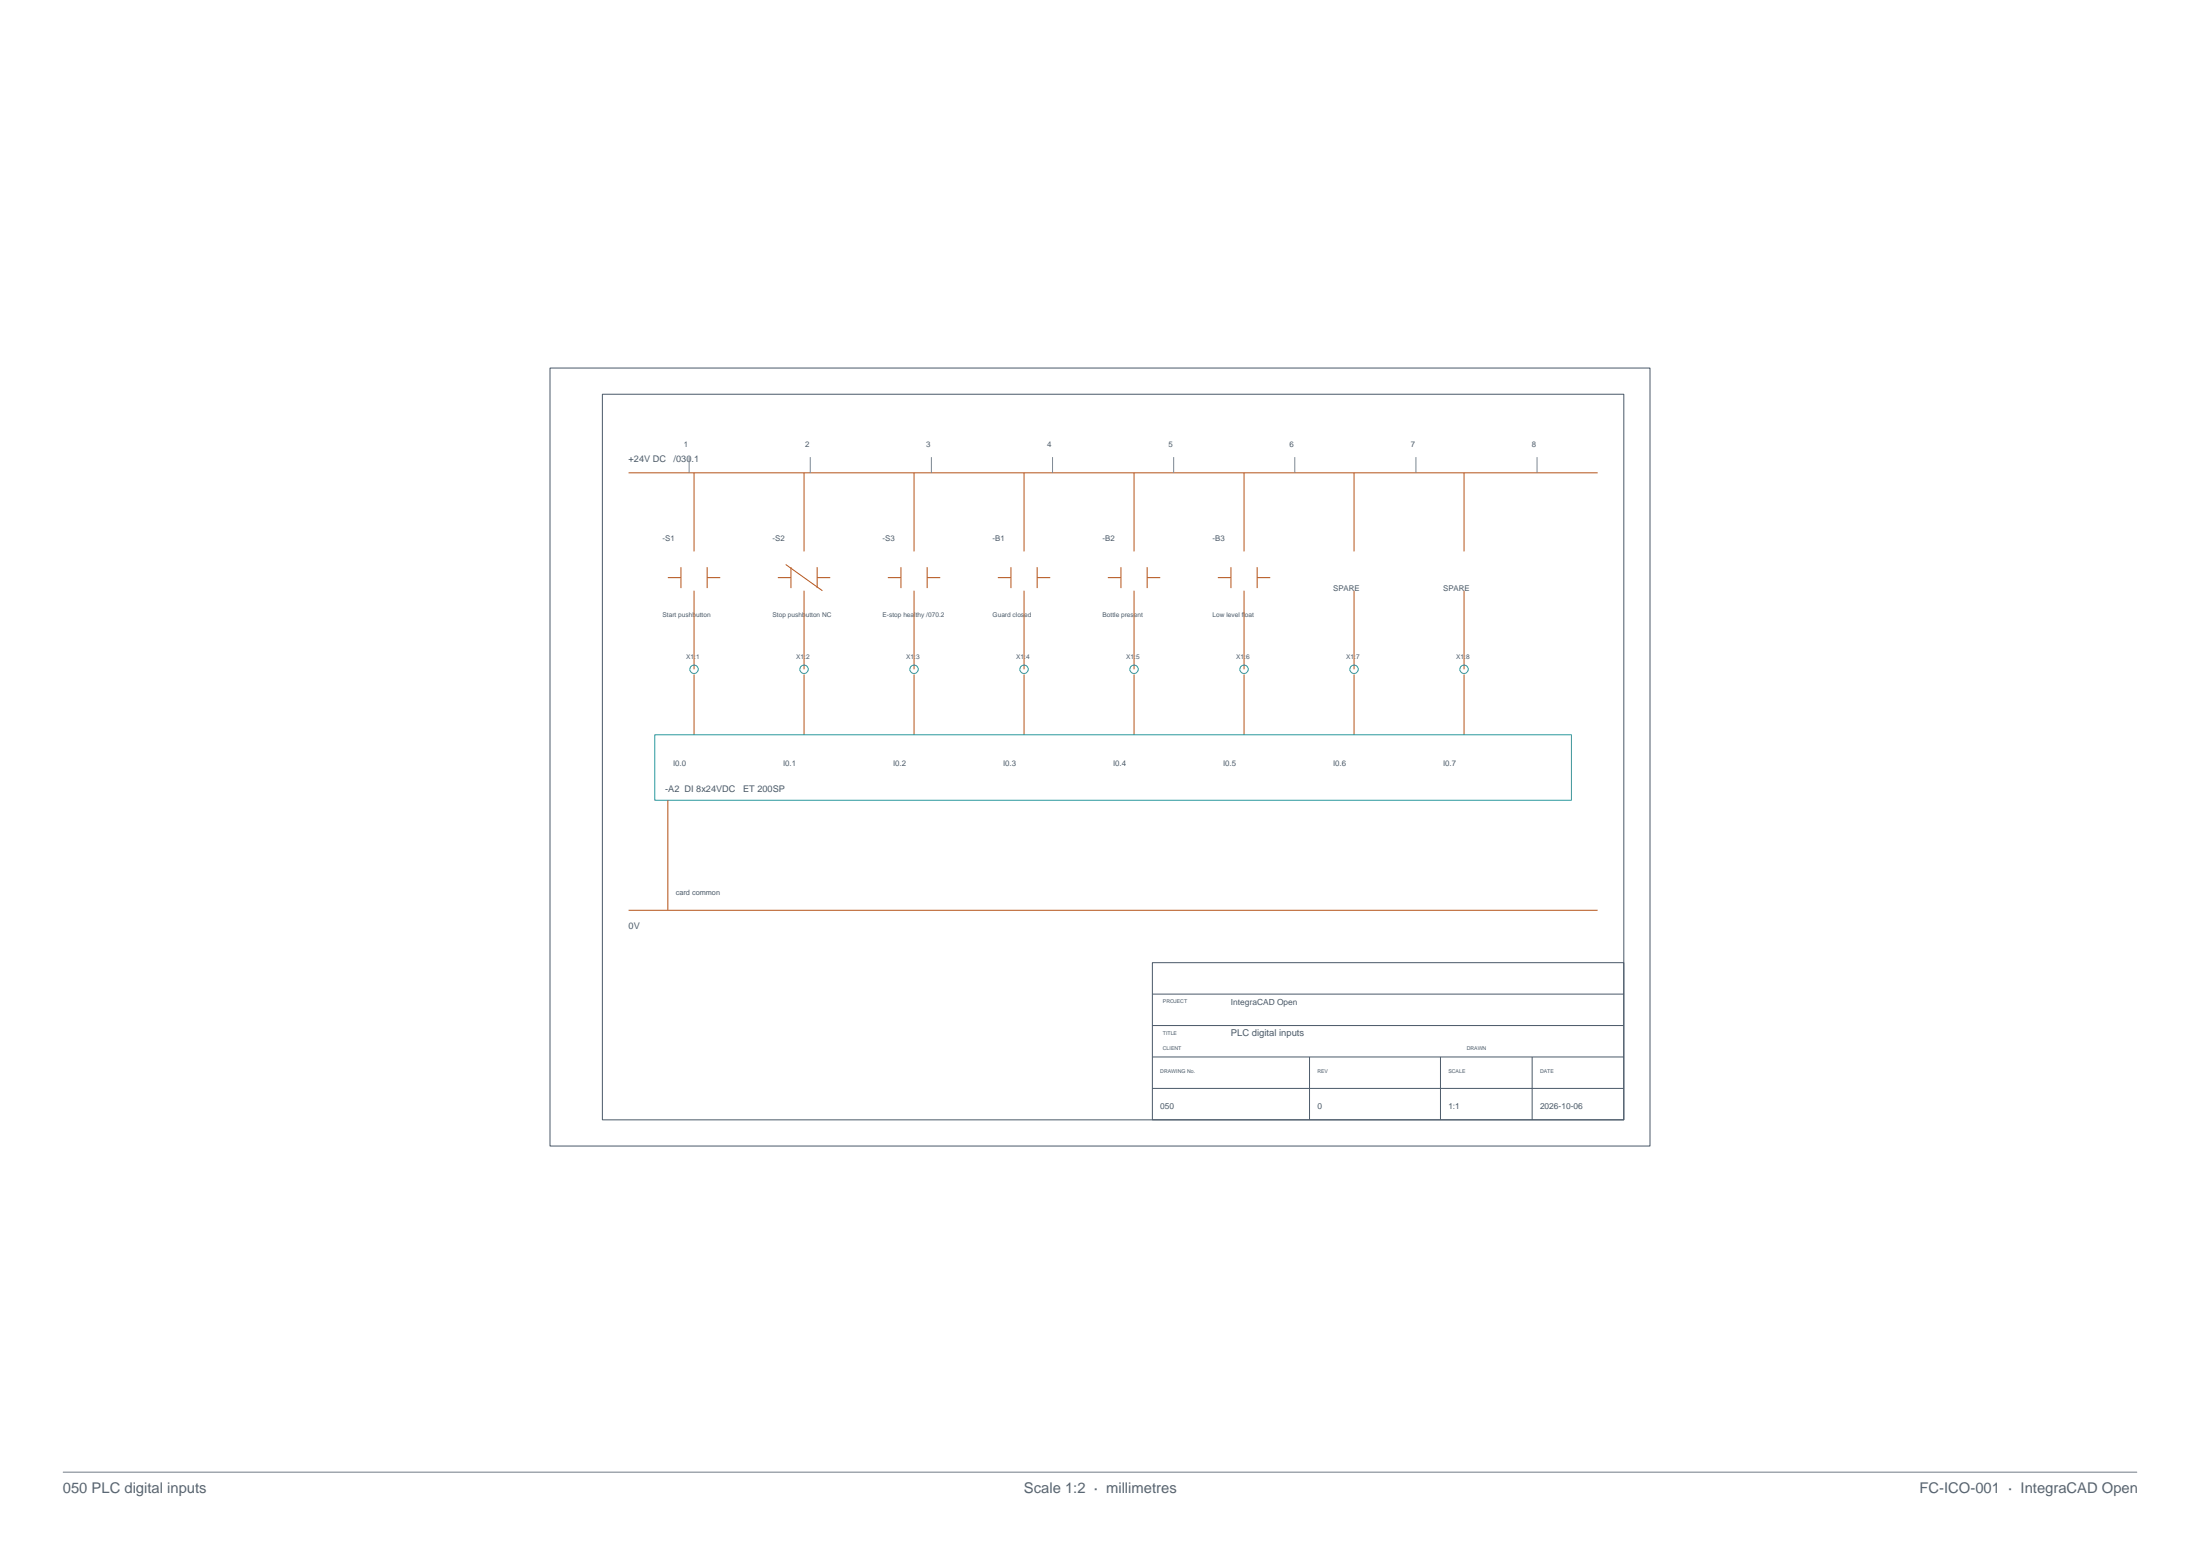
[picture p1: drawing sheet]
<svg xmlns="http://www.w3.org/2000/svg" width="420mm" height="297mm" viewBox="0 0 420 297" stroke-linecap="round" stroke-linejoin="round" font-family="sans-serif">
<path d="M105 70.2h210v148.5h-210zM115 75.2h195v138.5h-195zM220 183.8h90v30h-90zM220 195.8h90M220 189.8h90M220 207.8h90M220 201.8h90M250 201.8v12M275 201.8v12M292.5 201.8v12" fill="none" stroke="#4a5969" stroke-width=".19"/>
<g fill="none" stroke="#b5541a" stroke-width=".19">
<path d="M120 90.3h185M132.5 90.3v14.9M153.5 90.3v14.9M174.5 90.3v14.9M195.5 90.3v14.9M216.5 90.3v14.9M237.5 90.3v14.9M258.5 90.3v14.9M279.5 90.3v14.9M127.5 110.3h2.5M130 108.3v3.9M132.5 112.8v14.9"/>
<path d="M135 110.3h2.5M135 108.3v3.9M148.5 110.3h2.5M150 107.8l7 5M151 108.3v3.9M153.5 112.8v14.9M156 110.3h2.5M156 108.3v3.9M169.5 110.3h2.5M172 108.3v3.9M174.5 112.8v14.9M177 110.3h2.5"/>
<path d="M177 108.3v3.9M190.5 110.3h2.5M193 108.3v3.9M195.5 112.8v14.9M198 110.3h2.5M198 108.3v3.9M211.5 110.3h2.5M214 108.3v3.9M216.5 112.8v14.9M219 110.3h2.5M219 108.3v3.9M232.5 110.3h2.5"/>
<path d="M235 108.3v3.9M237.5 112.8v14.9M240 110.3h2.5M240 108.3v3.9M258.5 112.8v14.9M279.5 112.8v14.9M132.5 128.8v11.4M153.5 128.8v11.4M174.5 128.8v11.4M195.5 128.8v11.4M216.5 128.8v11.4M237.5 128.8v11.4"/>
<path d="M258.5 128.8v11.4M279.5 128.8v11.4M127.5 152.8v20.9M120 173.7h185"/>
</g>
<path d="M131.6 87.2v3.1M154.7 87.2v3.1M177.8 87.2v3.1M200.9 87.2v3.1M224.1 87.2v3.1M247.2 87.2v3.1M270.3 87.2v3.1M293.4 87.2v3.1" fill="none" stroke="#7a8794" stroke-width=".19"/>
<g fill="none" stroke="#2b999e" stroke-width=".19">
<path d="M125 140.2h175v12.6h-175z"/>
<circle cx="132.5" cy="127.7" r=".8"/>
<circle cx="153.5" cy="127.7" r=".8"/>
<circle cx="174.5" cy="127.7" r=".8"/>
<circle cx="195.5" cy="127.7" r=".8"/>
<circle cx="216.5" cy="127.7" r=".8"/>
<circle cx="237.5" cy="127.7" r=".8"/>
<circle cx="258.5" cy="127.7" r=".8"/>
<circle cx="279.5" cy="127.7" r=".8"/>
</g>
<path d="M12 281h396" fill="none" stroke="#78828c" stroke-width=".2"/>
<g font-size="2.8" fill="#5a646e">
<text x="12" y="285">050 PLC digital inputs</text>
<text x="195.5" y="285">Scale 1:2 · millimetres</text>
<text x="366.5" y="285">FC-ICO-001 · IntegraCAD Open</text>
</g>
<text font-size="1.8" fill="#4a5a68" x="235" y="197.7">PLC digital inputs</text>
<g font-size="1.7" fill="#4a5a68">
<text x="120" y="88.2">+24V DC</text>
<text x="128.6" y="88.2">/030.1</text>
<text x="127" y="151.3">-A2 DI 8x24VDC</text>
<text x="141.9" y="151.3">ET 200SP</text>
<text x="120" y="177.3">0V</text>
</g>
<g font-size="1.6" fill="#4a5a68">
<text x="235" y="191.7">IntegraCAD Open</text>
<text x="221.5" y="211.8">050</text>
<text x="251.5" y="211.8">0</text>
<text x="276.5" y="211.8">1:1</text>
<text x="294" y="211.8">2026-10-06</text>
</g>
<g font-size="1.5" fill="#4a5a68">
<text x="130.6" y="85.3">1</text>
<text x="153.7" y="85.3">2</text>
<text x="176.8" y="85.3">3</text>
<text x="199.9" y="85.3">4</text>
<text x="223.1" y="85.3">5</text>
<text x="246.2" y="85.3">6</text>
<text x="269.3" y="85.3">7</text>
<text x="292.4" y="85.3">8</text>
<text x="126.5" y="103.3">-S1</text>
<text x="147.5" y="103.3">-S2</text>
<text x="168.5" y="103.3">-S3</text>
<text x="189.5" y="103.3">-B1</text>
<text x="210.5" y="103.3">-B2</text>
<text x="231.5" y="103.3">-B3</text>
<text x="254.5" y="112.8">SPARE</text>
<text x="275.5" y="112.8">SPARE</text>
<text x="128.5" y="146.2">I0.0</text>
<text x="149.5" y="146.2">I0.1</text>
<text x="170.5" y="146.2">I0.2</text>
<text x="191.5" y="146.2">I0.3</text>
<text x="212.5" y="146.2">I0.4</text>
<text x="233.5" y="146.2">I0.5</text>
<text x="254.5" y="146.2">I0.6</text>
<text x="275.5" y="146.2">I0.7</text>
</g>
<text font-size="1.4" fill="#4a5a68" x="129" y="170.7">card common</text>
<g font-size="1.2" fill="#4a5a68">
<text x="126.5" y="117.8">Start pushbutton</text>
<text x="147.5" y="117.8">Stop pushbutton NC</text>
<text x="168.5" y="117.8">E-stop healthy /070.2</text>
<text x="189.5" y="117.8">Guard closed</text>
<text x="210.5" y="117.8">Bottle present</text>
<text x="231.5" y="117.8">Low level float</text>
<text x="131" y="125.8">X1:1</text>
<text x="152" y="125.8">X1:2</text>
<text x="173" y="125.8">X1:3</text>
<text x="194" y="125.8">X1:4</text>
<text x="215" y="125.8">X1:5</text>
<text x="236" y="125.8">X1:6</text>
<text x="257" y="125.8">X1:7</text>
<text x="278" y="125.8">X1:8</text>
</g>
<g font-size="1" fill="#4a5a68">
<text x="222" y="191.5">PROJECT</text>
<text x="222" y="197.5">TITLE</text>
<text x="222" y="200.5">CLIENT</text>
<text x="280" y="200.5">DRAWN</text>
<text x="221.5" y="204.8">DRAWING No.</text>
<text x="251.5" y="204.8">REV</text>
<text x="276.5" y="204.8">SCALE</text>
<text x="294" y="204.8">DATE</text>
</g>
</svg>
